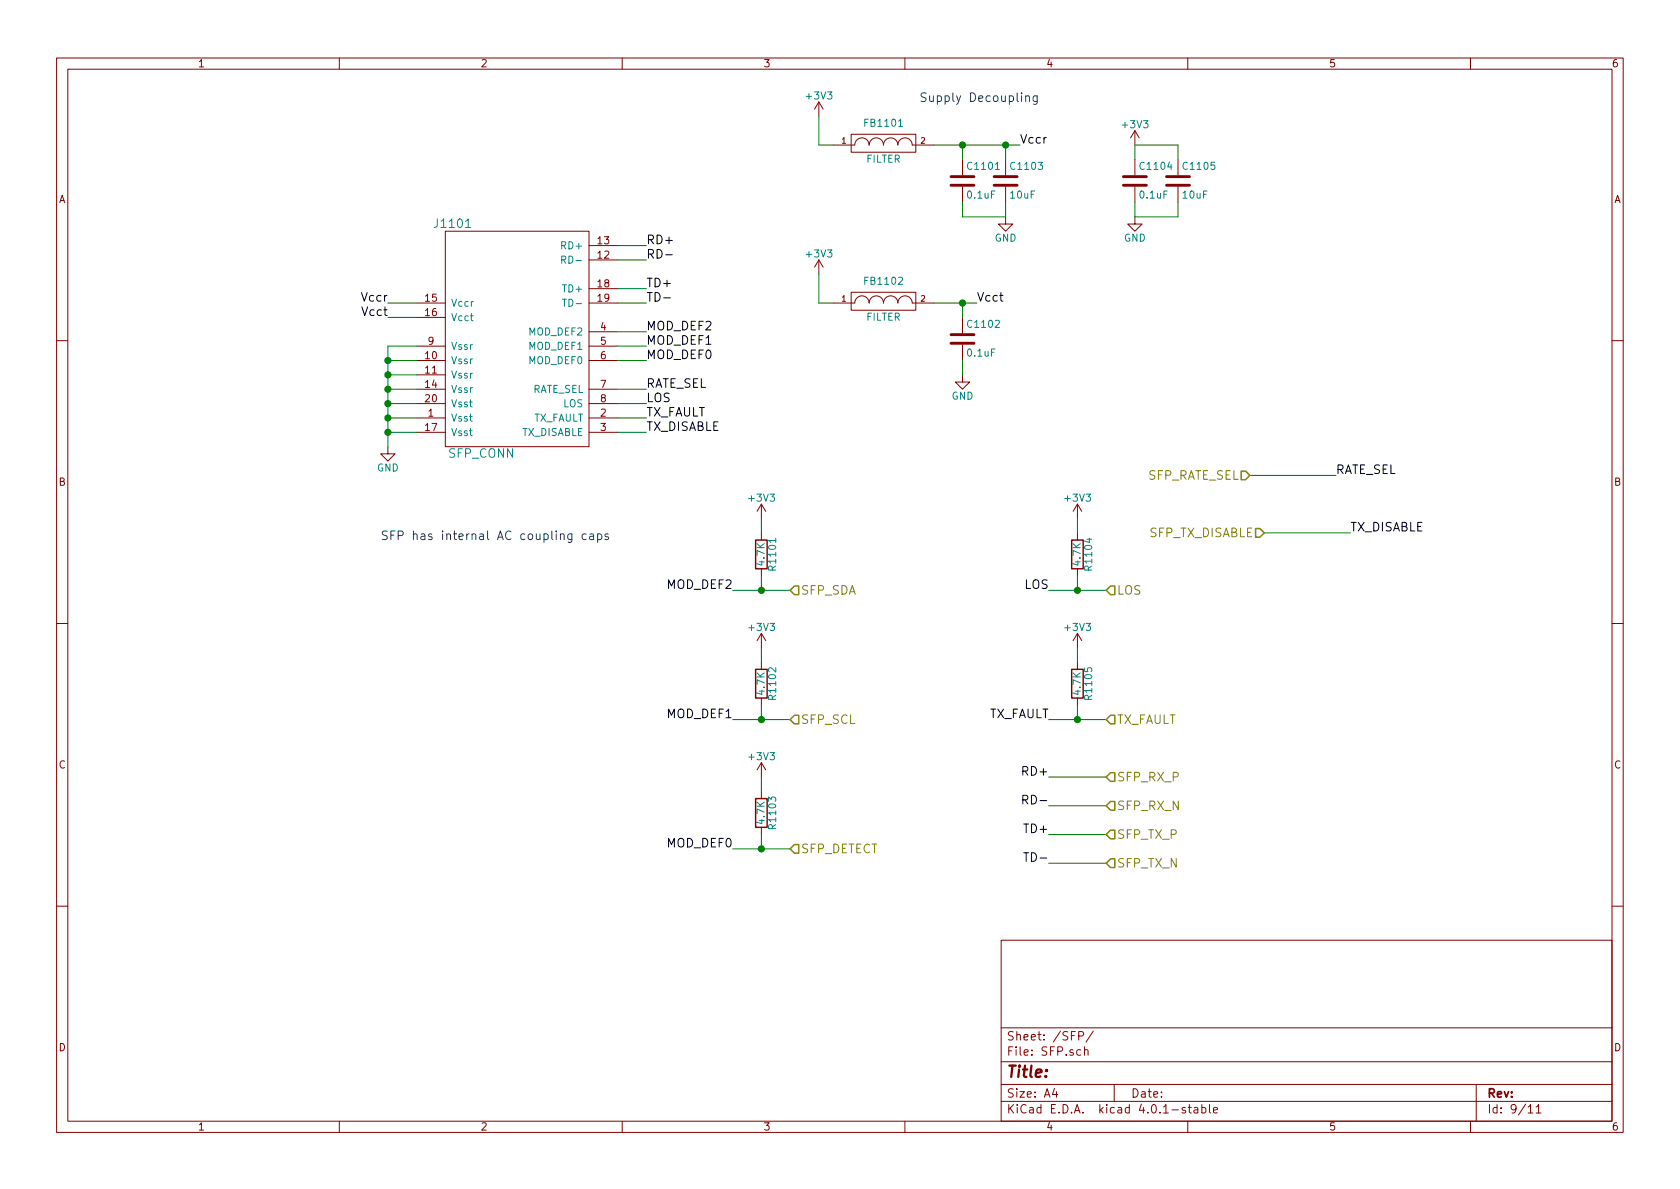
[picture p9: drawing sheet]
EESchema Schematic File Version 2
LIBS:artix7_pcie_pcb-rescue
LIBS:power
LIBS:device
LIBS:transistors
LIBS:conn
LIBS:linear
LIBS:regul
LIBS:74xx
LIBS:cmos4000
LIBS:adc-dac
LIBS:memory
LIBS:xilinx
LIBS:microcontrollers
LIBS:dsp
LIBS:microchip
LIBS:analog_switches
LIBS:motorola
LIBS:texas
LIBS:intel
LIBS:audio
LIBS:interface
LIBS:digital-audio
LIBS:philips
LIBS:display
LIBS:cypress
LIBS:siliconi
LIBS:opto
LIBS:atmel
LIBS:contrib
LIBS:valves
LIBS:wbraun_ic_lib
LIBS:artix7_pcie_pcb-cache
EELAYER 25 0
EELAYER END
$Descr A4 11693 8268
encoding utf-8
Sheet 9 11
Title ""
Date ""
Rev ""
Comp ""
Comment1 ""
Comment2 ""
Comment3 ""
Comment4 ""
$EndDescr
$Comp
L SFP_CONN J1101
U 1 1
P 3600 2350
F 0 "J1101" H 3150 3150 60  0000 C CNN
F 1 "SFP_CONN" H 3350 1550 60  0000 C CNN
F 2 "wbraun_smd:CONN-SFP_1367073-1" H 5000 3150 60  0001 C CNN
F 3 "" H 5000 3150 60  0000 C CNN
	1    3600 2350
	1    0    0    -1  
$EndComp
$Comp
L GND #PWR0139
U 1 1
P 2700 3100
F 0 "#PWR0139" H 2700 2850 50  0001 C CNN
F 1 "GND" H 2700 2950 50  0000 C CNN
F 2 "" H 2700 3100 60  0000 C CNN
F 3 "" H 2700 3100 60  0000 C CNN
	1    2700 3100
	1    0    0    -1  
$EndComp
$Comp
L +3V3 #PWR0140
U 1 1
P 7900 1000
F 0 "#PWR0140" H 7900 850 50  0001 C CNN
F 1 "+3V3" H 7900 1140 50  0000 C CNN
F 2 "" H 7900 1000 60  0000 C CNN
F 3 "" H 7900 1000 60  0000 C CNN
	1    7900 1000
	1    0    0    -1  
$EndComp
$Comp
L GND #PWR0141
U 1 1
P 7900 1500
F 0 "#PWR0141" H 7900 1250 50  0001 C CNN
F 1 "GND" H 7900 1350 50  0000 C CNN
F 2 "" H 7900 1500 60  0000 C CNN
F 3 "" H 7900 1500 60  0000 C CNN
	1    7900 1500
	1    0    0    -1  
$EndComp
$Comp
L C C1104
U 1 1
P 7900 1250
F 0 "C1104" H 7925 1350 50  0000 L CNN
F 1 "0.1uF" H 7925 1150 50  0000 L CNN
F 2 "wbraun_smd:C_0402" H 7938 1100 30  0001 C CNN
F 3 "" H 7900 1250 60  0000 C CNN
	1    7900 1250
	1    0    0    -1  
$EndComp
$Comp
L C C1105
U 1 1
P 8200 1250
F 0 "C1105" H 8225 1350 50  0000 L CNN
F 1 "10uF" H 8225 1150 50  0000 L CNN
F 2 "wbraun_smd:C_0402" H 8238 1100 30  0001 C CNN
F 3 "" H 8200 1250 60  0000 C CNN
	1    8200 1250
	1    0    0    -1  
$EndComp
$Comp
L C C1103
U 1 1
P 7000 1250
F 0 "C1103" H 7025 1350 50  0000 L CNN
F 1 "10uF" H 7025 1150 50  0000 L CNN
F 2 "wbraun_smd:C_0402" H 7038 1100 30  0001 C CNN
F 3 "" H 7000 1250 60  0000 C CNN
	1    7000 1250
	1    0    0    -1  
$EndComp
$Comp
L C C1101
U 1 1
P 6700 1250
F 0 "C1101" H 6725 1350 50  0000 L CNN
F 1 "0.1uF" H 6725 1150 50  0000 L CNN
F 2 "wbraun_smd:C_0402" H 6738 1100 30  0001 C CNN
F 3 "" H 6700 1250 60  0000 C CNN
	1    6700 1250
	1    0    0    -1  
$EndComp
$Comp
L C C1102
U 1 1
P 6700 2350
F 0 "C1102" H 6725 2450 50  0000 L CNN
F 1 "0.1uF" H 6725 2250 50  0000 L CNN
F 2 "wbraun_smd:C_0402" H 6738 2200 30  0001 C CNN
F 3 "" H 6700 2350 60  0000 C CNN
	1    6700 2350
	1    0    0    -1  
$EndComp
$Comp
L FILTER FB1101
U 1 1
P 6150 1000
F 0 "FB1101" H 6150 1150 50  0000 C CNN
F 1 "FILTER" H 6150 900 50  0000 C CNN
F 2 "wbraun_smd:L_0603" H 6150 1000 60  0001 C CNN
F 3 "" H 6150 1000 60  0000 C CNN
	1    6150 1000
	1    0    0    -1  
$EndComp
$Comp
L FILTER FB1102
U 1 1
P 6150 2100
F 0 "FB1102" H 6150 2250 50  0000 C CNN
F 1 "FILTER" H 6150 2000 50  0000 C CNN
F 2 "wbraun_smd:L_0603" H 6150 2100 60  0001 C CNN
F 3 "" H 6150 2100 60  0000 C CNN
	1    6150 2100
	1    0    0    -1  
$EndComp
$Comp
L GND #PWR0142
U 1 1
P 7000 1500
F 0 "#PWR0142" H 7000 1250 50  0001 C CNN
F 1 "GND" H 7000 1350 50  0000 C CNN
F 2 "" H 7000 1500 60  0000 C CNN
F 3 "" H 7000 1500 60  0000 C CNN
	1    7000 1500
	1    0    0    -1  
$EndComp
$Comp
L GND #PWR0143
U 1 1
P 6700 2600
F 0 "#PWR0143" H 6700 2350 50  0001 C CNN
F 1 "GND" H 6700 2450 50  0000 C CNN
F 2 "" H 6700 2600 60  0000 C CNN
F 3 "" H 6700 2600 60  0000 C CNN
	1    6700 2600
	1    0    0    -1  
$EndComp
$Comp
L +3V3 #PWR0144
U 1 1
P 5700 800
F 0 "#PWR0144" H 5700 650 50  0001 C CNN
F 1 "+3V3" H 5700 940 50  0000 C CNN
F 2 "" H 5700 800 60  0000 C CNN
F 3 "" H 5700 800 60  0000 C CNN
	1    5700 800 
	1    0    0    -1  
$EndComp
$Comp
L +3V3 #PWR0145
U 1 1
P 5700 1900
F 0 "#PWR0145" H 5700 1750 50  0001 C CNN
F 1 "+3V3" H 5700 2040 50  0000 C CNN
F 2 "" H 5700 1900 60  0000 C CNN
F 3 "" H 5700 1900 60  0000 C CNN
	1    5700 1900
	1    0    0    -1  
$EndComp
Wire Wire Line
	5700 800  5700 1000
Wire Wire Line
	5700 1000 5800 1000
Wire Wire Line
	5700 1900 5700 2100
Wire Wire Line
	5700 2100 5800 2100
Wire Wire Line
	6500 1000 7100 1000
Wire Wire Line
	6700 1000 6700 1100
Wire Wire Line
	7000 1000 7000 1100
Connection ~ 6700 1000
Wire Wire Line
	7000 1400 7000 1500
Wire Wire Line
	6700 1400 6700 1500
Wire Wire Line
	6700 1500 7000 1500
Wire Wire Line
	6500 2100 6800 2100
Wire Wire Line
	6700 2100 6700 2200
Wire Wire Line
	6700 2500 6700 2600
Connection ~ 6700 2100
Connection ~ 7000 1000
Wire Wire Line
	4300 1700 4500 1700
Wire Wire Line
	4300 1800 4500 1800
Wire Wire Line
	4300 2000 4500 2000
Wire Wire Line
	4300 2100 4500 2100
Wire Wire Line
	4300 2300 4500 2300
Wire Wire Line
	4300 2400 4500 2400
Wire Wire Line
	4300 2500 4500 2500
Wire Wire Line
	4300 2700 4500 2700
Wire Wire Line
	4300 2800 4500 2800
Wire Wire Line
	4300 2900 4500 2900
Wire Wire Line
	4300 3000 4500 3000
Wire Wire Line
	2900 2400 2700 2400
Wire Wire Line
	2700 2400 2700 3100
Wire Wire Line
	2900 3000 2700 3000
Connection ~ 2700 3000
Wire Wire Line
	2900 2900 2700 2900
Connection ~ 2700 2900
Wire Wire Line
	2900 2800 2700 2800
Connection ~ 2700 2800
Wire Wire Line
	2900 2700 2700 2700
Connection ~ 2700 2700
Wire Wire Line
	2900 2600 2700 2600
Connection ~ 2700 2600
Wire Wire Line
	2900 2500 2700 2500
Connection ~ 2700 2500
Wire Wire Line
	2900 2100 2700 2100
Wire Wire Line
	2900 2200 2700 2200
Text Label 7100 1000 0    60   ~ 0
Vccr
Text Label 6800 2100 0    60   ~ 0
Vcct
Text Label 2700 2100 2    60   ~ 0
Vccr
Text Label 2700 2200 2    60   ~ 0
Vcct
Text Label 4500 1700 0    60   ~ 0
RD+
Text Label 4500 1800 0    60   ~ 0
RD-
Text Label 4500 2000 0    60   ~ 0
TD+
Text Label 4500 2100 0    60   ~ 0
TD-
Text Label 4500 2300 0    60   ~ 0
MOD_DEF2
Text Label 4500 2400 0    60   ~ 0
MOD_DEF1
Text Label 4500 2500 0    60   ~ 0
MOD_DEF0
Text Label 4500 2700 0    60   ~ 0
RATE_SEL
Text Label 4500 2800 0    60   ~ 0
LOS
Text Label 4500 2900 0    60   ~ 0
TX_FAULT
Text Label 4500 3000 0    60   ~ 0
TX_DISABLE
$Comp
L R R1104
U 1 1
P 7500 3850
F 0 "R1104" V 7580 3850 50  0000 C CNN
F 1 "4.7K" V 7500 3850 50  0000 C CNN
F 2 "wbraun_smd:R_0402" V 7430 3850 30  0001 C CNN
F 3 "" H 7500 3850 30  0000 C CNN
	1    7500 3850
	1    0    0    -1  
$EndComp
$Comp
L +3V3 #PWR0146
U 1 1
P 7500 3600
F 0 "#PWR0146" H 7500 3450 50  0001 C CNN
F 1 "+3V3" H 7500 3740 50  0000 C CNN
F 2 "" H 7500 3600 60  0000 C CNN
F 3 "" H 7500 3600 60  0000 C CNN
	1    7500 3600
	1    0    0    -1  
$EndComp
Wire Wire Line
	7500 3600 7500 3700
Wire Wire Line
	7500 4000 7500 4100
Wire Wire Line
	7300 4100 7700 4100
Connection ~ 7500 4100
$Comp
L R R1105
U 1 1
P 7500 4750
F 0 "R1105" V 7580 4750 50  0000 C CNN
F 1 "4.7K" V 7500 4750 50  0000 C CNN
F 2 "wbraun_smd:R_0402" V 7430 4750 30  0001 C CNN
F 3 "" H 7500 4750 30  0000 C CNN
	1    7500 4750
	1    0    0    -1  
$EndComp
$Comp
L +3V3 #PWR0147
U 1 1
P 7500 4500
F 0 "#PWR0147" H 7500 4350 50  0001 C CNN
F 1 "+3V3" H 7500 4640 50  0000 C CNN
F 2 "" H 7500 4500 60  0000 C CNN
F 3 "" H 7500 4500 60  0000 C CNN
	1    7500 4500
	1    0    0    -1  
$EndComp
Wire Wire Line
	7500 4500 7500 4600
Wire Wire Line
	7500 4900 7500 5000
Wire Wire Line
	7300 5000 7700 5000
Connection ~ 7500 5000
$Comp
L R R1101
U 1 1
P 5300 3850
F 0 "R1101" V 5380 3850 50  0000 C CNN
F 1 "4.7K" V 5300 3850 50  0000 C CNN
F 2 "wbraun_smd:R_0402" V 5230 3850 30  0001 C CNN
F 3 "" H 5300 3850 30  0000 C CNN
	1    5300 3850
	1    0    0    -1  
$EndComp
$Comp
L +3V3 #PWR0148
U 1 1
P 5300 3600
F 0 "#PWR0148" H 5300 3450 50  0001 C CNN
F 1 "+3V3" H 5300 3740 50  0000 C CNN
F 2 "" H 5300 3600 60  0000 C CNN
F 3 "" H 5300 3600 60  0000 C CNN
	1    5300 3600
	1    0    0    -1  
$EndComp
Wire Wire Line
	5300 3600 5300 3700
Wire Wire Line
	5300 4000 5300 4100
Wire Wire Line
	5100 4100 5500 4100
Connection ~ 5300 4100
$Comp
L R R1102
U 1 1
P 5300 4750
F 0 "R1102" V 5380 4750 50  0000 C CNN
F 1 "4.7K" V 5300 4750 50  0000 C CNN
F 2 "wbraun_smd:R_0402" V 5230 4750 30  0001 C CNN
F 3 "" H 5300 4750 30  0000 C CNN
	1    5300 4750
	1    0    0    -1  
$EndComp
$Comp
L +3V3 #PWR0149
U 1 1
P 5300 4500
F 0 "#PWR0149" H 5300 4350 50  0001 C CNN
F 1 "+3V3" H 5300 4640 50  0000 C CNN
F 2 "" H 5300 4500 60  0000 C CNN
F 3 "" H 5300 4500 60  0000 C CNN
	1    5300 4500
	1    0    0    -1  
$EndComp
Wire Wire Line
	5300 4500 5300 4600
Wire Wire Line
	5300 4900 5300 5000
Wire Wire Line
	5100 5000 5500 5000
Connection ~ 5300 5000
Text Label 5100 4100 2    60   ~ 0
MOD_DEF2
$Comp
L R R1103
U 1 1
P 5300 5650
F 0 "R1103" V 5380 5650 50  0000 C CNN
F 1 "4.7K" V 5300 5650 50  0000 C CNN
F 2 "wbraun_smd:R_0402" V 5230 5650 30  0001 C CNN
F 3 "" H 5300 5650 30  0000 C CNN
	1    5300 5650
	1    0    0    -1  
$EndComp
$Comp
L +3V3 #PWR0150
U 1 1
P 5300 5400
F 0 "#PWR0150" H 5300 5250 50  0001 C CNN
F 1 "+3V3" H 5300 5540 50  0000 C CNN
F 2 "" H 5300 5400 60  0000 C CNN
F 3 "" H 5300 5400 60  0000 C CNN
	1    5300 5400
	1    0    0    -1  
$EndComp
Wire Wire Line
	5300 5400 5300 5500
Wire Wire Line
	5300 5800 5300 5900
Wire Wire Line
	5100 5900 5500 5900
Connection ~ 5300 5900
Text Label 5100 5000 2    60   ~ 0
MOD_DEF1
Text Label 5100 5900 2    60   ~ 0
MOD_DEF0
Text Label 7300 4100 2    60   ~ 0
LOS
Text Label 7300 5000 2    60   ~ 0
TX_FAULT
Text HLabel 7700 4100 2    60   Input ~ 0
LOS
Text HLabel 7700 5000 2    60   Input ~ 0
TX_FAULT
Text HLabel 5500 5900 2    60   Input ~ 0
SFP_DETECT
Text HLabel 5500 4100 2    60   Input ~ 0
SFP_SDA
Text HLabel 5500 5000 2    60   Input ~ 0
SFP_SCL
Wire Wire Line
	7900 1000 7900 1100
Wire Wire Line
	7900 1000 8200 1000
Wire Wire Line
	8200 1000 8200 1100
Wire Wire Line
	7900 1500 7900 1400
Wire Wire Line
	7900 1500 8200 1500
Wire Wire Line
	8200 1500 8200 1400
Text Notes 6400 700  0    60   ~ 0
Supply Decoupling
Wire Wire Line
	7300 5400 7700 5400
Wire Wire Line
	7300 5600 7700 5600
Text Label 7300 5400 2    60   ~ 0
RD+
Text Label 7300 5600 2    60   ~ 0
RD-
Wire Wire Line
	7300 5800 7700 5800
Wire Wire Line
	7300 6000 7700 6000
Text Label 7300 5800 2    60   ~ 0
TD+
Text Label 7300 6000 2    60   ~ 0
TD-
Text HLabel 7700 5400 2    60   Input ~ 0
SFP_RX_P
Text HLabel 7700 5600 2    60   Input ~ 0
SFP_RX_N
Text HLabel 7700 5800 2    60   Input ~ 0
SFP_TX_P
Text HLabel 7700 6000 2    60   Input ~ 0
SFP_TX_N
Wire Wire Line
	8700 3300 9300 3300
Text HLabel 8700 3300 0    60   Input ~ 0
SFP_RATE_SEL
Text Label 9300 3300 0    60   ~ 0
RATE_SEL
Text Label 9400 3700 0    60   ~ 0
TX_DISABLE
Wire Wire Line
	9400 3700 8800 3700
Text HLabel 8800 3700 0    60   Input ~ 0
SFP_TX_DISABLE
Text Notes 2650 3750 0    60   ~ 0
SFP has internal AC coupling caps
$EndSCHEMATC
